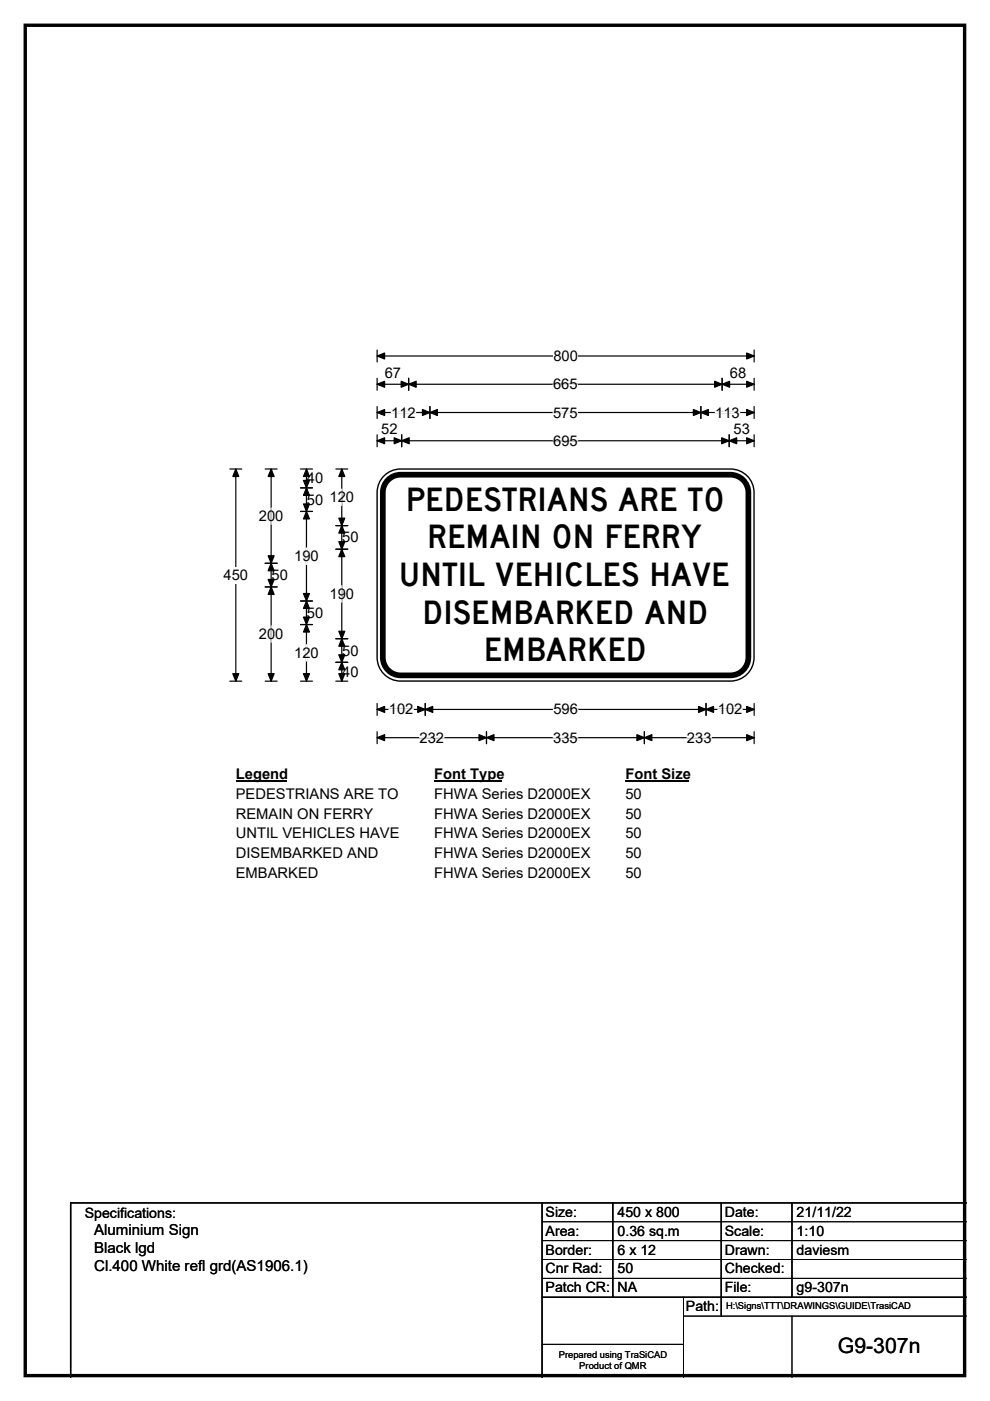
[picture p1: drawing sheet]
<svg xmlns="http://www.w3.org/2000/svg" width="210mm" height="297mm" viewBox="0 0 210 297" stroke-linecap="round" stroke-linejoin="round" font-family="sans-serif">
<path d="M5.4 5.4h199.2v286.3h-199.2z" fill="none" stroke="#000" stroke-width=".72"/>
<path d="M80 75.5h80M80 74.2v2.6M160 74.2v2.6" fill="none" stroke="#000" stroke-width=".25"/>
<path d="M80 75.5l1.6-.7v1.3zM158.4 74.8l1.6 .7-1.6 .6z" fill="#000" stroke="#000" stroke-width=".25"/>
<path d="M117.4 73.7h5.2v3.5h-5.2z" fill="#fff"/>
<g fill="none" stroke="#000" stroke-width=".25">
<path d="M48.7 99.4h2.6M50 99.4v45M80 81.5h80M80 80.2v2.5M80 86.2v2.5M80 92.2v2.5M80 87.5h80M80 93.5h80M85.2 92.2v2.5M86.7 80.2v2.5M91.2 86.2v2.5M148.7 86.2v2.5"/>
<path d="M153.2 80.2v2.5M154.7 92.2v2.5M160 80.2v2.5M160 86.2v2.5M160 92.2v2.5M48.7 144.4h2.6M80 149.1v2.6M80 155.1v2.6M80 150.4h80M80 156.4h80M90.2 149.1v2.6M103.2 155.1v2.6"/>
<path d="M136.7 155.1v2.6M149.8 149.1v2.6M160 149.1v2.6M160 155.1v2.6"/>
</g>
<g fill="#000" stroke="#000" stroke-width=".25">
<path d="M50 99.4l.7 1.6h-1.3zM80 81.5l1.6-.7v1.3zM80 87.5l1.6-.7v1.3zM80 93.5l1.6-.7v1.3zM85.2 93.5l1.6-.7v1.3zM83.6 92.8l1.6 .7-1.6 .6zM86.7 81.5l1.6-.7v1.3zM85.1 80.8l1.6 .7-1.6 .6zM91.2 87.5l1.6-.7v1.3zM89.6 86.8l1.6 .7-1.6 .6zM147.1 86.8l1.6 .7-1.6 .6zM148.7 87.5l1.5-.7v1.3z"/>
<path d="M151.6 80.8l1.6 .7-1.6 .6zM153.2 81.5l1.5-.7v1.3zM153.1 92.8l1.6 .7-1.6 .6zM154.7 93.5l1.6-.7v1.3zM158.4 80.8l1.6 .7-1.6 .6zM158.4 86.8l1.6 .7-1.6 .6zM158.4 92.8l1.6 .7-1.6 .6zM49.4 142.8h1.3l-.7 1.6zM80 150.4l1.6-.6v1.2zM80 156.4l1.6-.6v1.2zM90.2 150.4l1.6-.6v1.2zM88.6 149.8l1.6 .6-1.6 .6z"/>
<path d="M103.2 156.4l1.6-.6v1.2zM101.6 155.8l1.6 .6-1.6 .6zM135.1 155.8l1.6 .6-1.6 .6zM136.7 156.4l1.6-.6v1.2zM148.2 149.8l1.6 .6-1.6 .6zM149.8 150.4l1.5-.6v1.2zM158.4 149.8l1.6 .6-1.6 .6zM158.4 155.8l1.6 .6-1.6 .6z"/>
</g>
<path d="M83 87.5h5.2M117.3 81.5h5.2M117.3 87.5h5.2M117.3 93.5h5.2M151.7 87.5h5.2M82.5 150.4h5.2M89 156.4h5.2M117.3 156.4h5.2M117.4 150.4h5.2M145.7 156.4h5.2M152.3 150.4h5.2" fill="none" stroke="#fff" stroke-width=".25"/>
<path d="M47.4 120.2h5.2v3.5h-5.2z" fill="#fff"/>
<g fill="none" stroke="#000" stroke-width=".25">
<path d="M56.2 99.4h2.6M57.5 99.4v45M63.7 99.4h2.6M65 99.4v45M71.2 99.4h2.6M72.5 99.4v45M56.2 119.4h2.6M63.7 103.4h2.6M63.7 108.4h2.6M71.2 111.4h2.6M71.2 116.4h2.6M56.2 124.4h2.6"/>
<path d="M63.7 127.4h2.6M63.7 132.4h2.6M71.2 135.4h2.6M56.2 144.4h2.6M63.7 144.4h2.6M71.2 144.4h2.6M71.2 140.4h2.6"/>
</g>
<g fill="#000" stroke="#000" stroke-width=".25">
<path d="M57.5 99.4l.6 1.6h-1.2zM65 99.4l.6 1.6h-1.2zM72.5 99.4l.6 1.6h-1.2zM57.5 119.4l.6 1.6h-1.2zM56.9 117.8h1.2l-.6 1.6zM65 103.4l.6 1.6h-1.2zM64.4 106.8h1.2l-.6 1.6zM64.4 101.9h1.2l-.6 1.5zM65 108.4l.6 1.6h-1.2zM72.5 111.4l.6 1.6h-1.2zM71.9 114.9h1.2l-.6 1.5zM71.9 109.9h1.2l-.6 1.5z"/>
<path d="M72.5 116.4l.6 1.6h-1.2zM56.9 122.9h1.2l-.6 1.5zM57.5 124.4l.6 1.6h-1.2zM64.4 125.8h1.2l-.6 1.6zM65 127.4l.6 1.6h-1.2zM64.4 130.8h1.2l-.6 1.6zM65 132.4l.6 1.6h-1.2zM71.9 133.8h1.2l-.6 1.6zM72.5 135.4l.6 1.6h-1.2zM56.9 142.8h1.2l-.6 1.6zM64.4 142.8h1.2l-.6 1.6zM71.9 138.8h1.2l-.6 1.6z"/>
<path d="M72.5 140.4l.6 1.6h-1.2zM71.9 142.8h1.2l-.6 1.6z"/>
</g>
<path d="M57.5 107.7v3.5M65 116.2v3.5M72.5 103.7v3.5M57.5 132.7v3.5M65 136.7v3.5M72.5 124.2v3.5" fill="none" stroke="#fff" stroke-width=".25"/>
<path d="M50 162.4h10.8v3.5h-10.8z" fill="#fff"/>
<path d="M50 165.7h10.8" fill="none" stroke="#000" stroke-width=".32"/>
<path d="M92.1 162.4h14.4v3.5h-14.4z" fill="#fff"/>
<path d="M92.1 165.7h14.4" fill="none" stroke="#000" stroke-width=".32"/>
<path d="M132.7 162.4h13.4v3.5h-13.4z" fill="#fff"/>
<path d="M132.7 165.7h13.4" fill="none" stroke="#000" stroke-width=".32"/>
<g fill="#fff">
<path d="M50 166.6h34.4v3.5h-34.4z"/>
<path d="M92.1 166.6h33.1v3.5h-33.1z"/>
<path d="M132.7 166.6h3.4v3.5h-3.4z"/>
<path d="M50 170.8h29v3.5h-29z"/>
<path d="M92.1 170.8h33.1v3.5h-33.1z"/>
<path d="M132.7 170.8h3.4v3.5h-3.4z"/>
<path d="M50 175h34.6v3.5h-34.6z"/>
<path d="M92.1 175h33.1v3.5h-33.1z"/>
<path d="M132.7 175h3.4v3.5h-3.4z"/>
<path d="M50 179.2h30.1v3.4h-30.1z"/>
<path d="M92.1 179.2h33.1v3.4h-33.1z"/>
<path d="M132.7 179.2h3.4v3.4h-3.4z"/>
<path d="M50 183.3h17.5v3.5h-17.5z"/>
<path d="M92.1 183.3h33.1v3.5h-33.1z"/>
<path d="M132.7 183.3h3.4v3.5h-3.4z"/>
</g>
<path d="M81.8 100.6a5 5 0 0 1 3.2-1.2h69.9a5 5 0 0 1 5 5v35a5 5 0 0 1-5 5h-69.9a5 5 0 0 1-5-5v-35a5 5 0 0 1 1.8-3.8z" fill-rule="evenodd" fill="#fff" stroke="#fff" stroke-width=".21"/>
<path d="M82.3 101.8a3.8 3.8 0 0 1 2.7-1.2h69.9a3.8 3.8 0 0 1 3.8 3.8v35a3.8 3.8 0 0 1-3.8 3.8h-69.9a3.8 3.8 0 0 1-3.8-3.8v-35a3.8 3.8 0 0 1 1.1-2.6z" fill="none" stroke="#000" stroke-width="1.2"/>
<path d="M81.8 100.6a5 5 0 0 1 3.2-1.2h69.9a5 5 0 0 1 5 5v35a5 5 0 0 1-5 5h-69.9a5 5 0 0 1-5-5v-35a5 5 0 0 1 1.8-3.8zM115 255v37M130 255v20M153 255v24M168 255v20M205 255h-190v37M115 275h90" fill="none" stroke="#000" stroke-width=".3"/>
<path d="M115 259h90M115 263h90M115 267h90M115 271h90M145 279h60M145 275v17M168 279v13M115 285h30" fill="none" stroke="#000" stroke-width=".21"/>
<g font-size="6.9">
<text x="86.1" y="108.2">PEDESTRIANS ARE TO</text>
<text x="90.6" y="116.2">REMAIN ON FERRY</text>
<text x="84.6" y="124.2">UNTIL VEHICLES HAVE</text>
<text x="89.6" y="132.2">DISEMBARKED AND</text>
<text x="102.6" y="140.2">EMBARKED</text>
</g>
<text font-size="4.5" x="177.7" y="286.9">G9-307n</text>
<g font-size="3.2">
<text x="20" y="261.9">Aluminium Sign</text>
<text x="20" y="265.7">Black lgd</text>
<text x="20" y="269.6">Cl.400 White refl grd(AS1906.1)</text>
</g>
<g font-size="3.1">
<text x="117.4" y="76.5">800</text>
<text x="81.6" y="80.1">67</text>
<text x="117.3" y="82.5">665</text>
<text x="154.8" y="80.1">68</text>
<text x="83" y="88.5">112</text>
<text x="117.3" y="88.5">575</text>
<text x="151.7" y="88.5">113</text>
<text x="80.9" y="92.1">52</text>
<text x="117.3" y="94.5">695</text>
<text x="155.6" y="92.1">53</text>
<text x="65.1" y="107">50</text>
<text x="65.1" y="102.5">40</text>
<text x="69.9" y="106.5">120</text>
<text x="54.9" y="110.5">200</text>
<text x="62.4" y="119">190</text>
<text x="72.6" y="115">50</text>
<text x="47.4" y="123">450</text>
<text x="57.6" y="123">50</text>
<text x="65.1" y="131">50</text>
<text x="69.9" y="127">190</text>
<text x="54.9" y="135.5">200</text>
<text x="62.4" y="139.5">120</text>
<text x="72.6" y="139">50</text>
<text x="72.6" y="143.5">40</text>
<text x="82.5" y="151.5">102</text>
<text x="117.4" y="151.5">596</text>
<text x="152.3" y="151.5">102</text>
<text x="89" y="157.5">232</text>
<text x="117.3" y="157.5">335</text>
<text x="145.7" y="157.5">233</text>
<text x="50" y="165.2">Legend</text>
<text x="92.1" y="165.2">Font Type</text>
<text x="132.7" y="165.2">Font Size</text>
<text x="50" y="169.4">PEDESTRIANS ARE TO</text>
<text x="50" y="173.6">REMAIN ON FERRY</text>
<text x="92.1" y="169.4">FHWA Series D2000EX</text>
<text x="92.1" y="173.6">FHWA Series D2000EX</text>
<text x="132.7" y="169.4">50</text>
<text x="132.7" y="173.6">50</text>
<text x="50" y="177.8">UNTIL VEHICLES HAVE</text>
<text x="92.1" y="177.8">FHWA Series D2000EX</text>
<text x="132.7" y="177.8">50</text>
<text x="50" y="181.9">DISEMBARKED AND</text>
<text x="92.1" y="181.9">FHWA Series D2000EX</text>
<text x="132.7" y="181.9">50</text>
<text x="50" y="186.1">EMBARKED</text>
<text x="92.1" y="186.1">FHWA Series D2000EX</text>
<text x="132.7" y="186.1">50</text>
</g>
<g font-size="3">
<text x="115.7" y="258">Size:</text>
<text x="131" y="258">450 x 800</text>
<text x="153.7" y="258">Date:</text>
<text x="169" y="258">21/11/22</text>
<text x="18" y="258.2">Specifications:</text>
<text x="115.7" y="262">Area:</text>
<text x="131" y="262">0.36 sq.m</text>
<text x="153.7" y="262">Scale:</text>
<text x="169" y="262">1:10</text>
<text x="115.7" y="266">Border:</text>
<text x="115.7" y="270">Cnr Rad:</text>
<text x="131" y="266">6 x 12</text>
<text x="131" y="270">50</text>
<text x="153.7" y="266">Drawn:</text>
<text x="153.7" y="270">Checked:</text>
<text x="169" y="266">daviesm</text>
<text x="115.7" y="274">Patch CR:</text>
<text x="131" y="274">NA</text>
<text x="153.7" y="274">File:</text>
<text x="169" y="274">g9-307n</text>
<text x="145.5" y="278">Path:</text>
</g>
<g font-size="2">
<text x="154" y="277.6">H:\Signs\TTT\DRAWINGS\GUIDE\TrasiCAD</text>
<text x="118.5" y="287.8">Prepared using TraSiCAD</text>
<text x="122.9" y="290.2">Product of QMR</text>
</g>
</svg>
